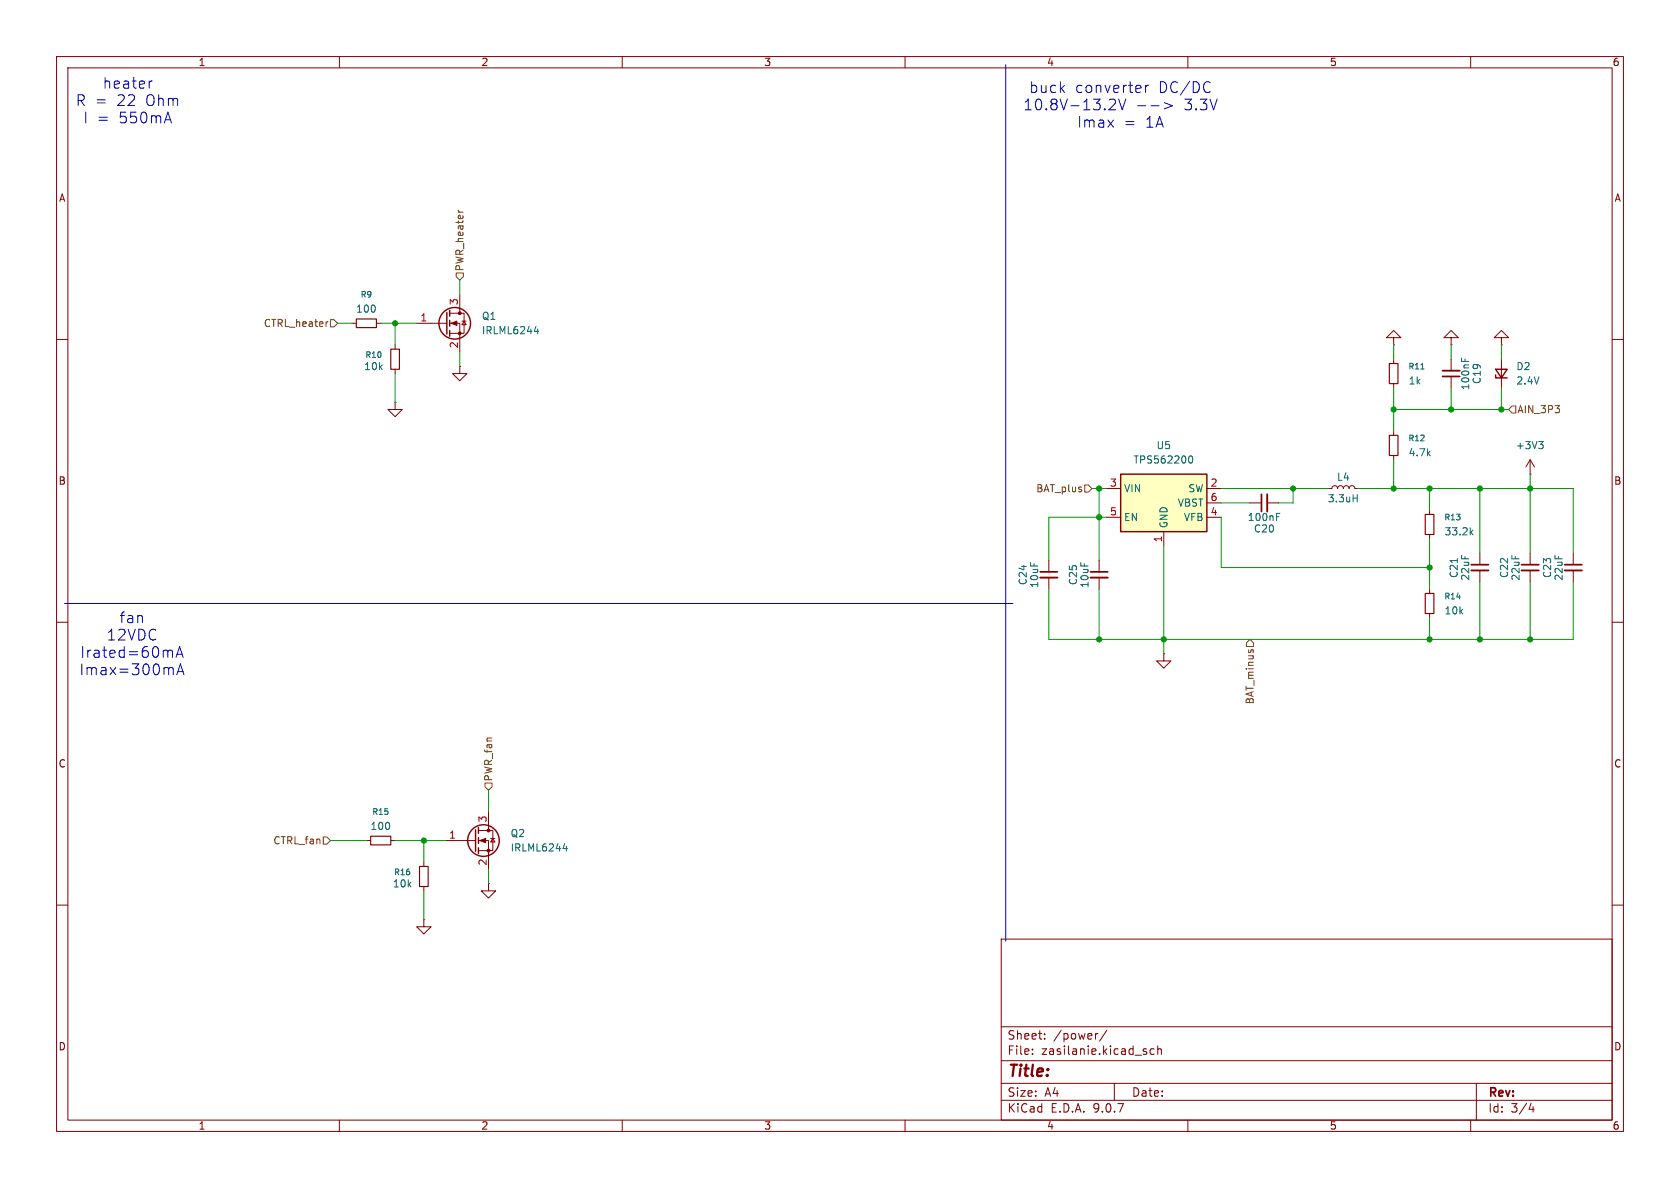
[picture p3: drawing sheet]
<svg xmlns="http://www.w3.org/2000/svg" width="297mm" height="210mm" viewBox="0 0 297 210" stroke-linecap="round" stroke-linejoin="round" font-family="sans-serif">
<g fill="none" stroke="#840000" stroke-width=".18">
<path d="M10 10h277v190h-277zM12 12h273v186h-273zM60 10v2M110 10v2M160 10v2M210 10v2M260 10v2M62.2 57.2h.8M66.5 57.2h.8M246.4 59.7h1.2l-1.2-1.3-1.3 1.3h1.3v1.3M10 60h2M246.4 61h.1"/>
<path d="M246.4 76.2v.8M265.4 63.5v5.1M285 60h2M234.9 86.4h.6l.1-.4 .4-.1 .3 .1 .2 .4 .1-.4 .4-.1 .3 .1 .2 .4 .1-.4 .4-.1 .4 .1 .1 .4 .2-.4 .3-.1 .4 .1 .1 .4h.5M246.4 80.5v.8M252.7 90.2v.7M252.7 94.5v.8M261.6 97.8v2M270.5 97.8v2M278.1 97.8v2M10 110h2M252.7 104.1v.8"/>
<path d="M252.7 108.5v.7M261.6 100.8v2.1M270.5 100.8v2.1M278.1 100.8v2.1M285 110h2M64.8 148.6h.7M69.1 148.6h.7M74.9 152.4v.8M74.9 156.7v.8M86.4 156.2v1.3h1.2l-1.2 1.3-1.3-1.3h1.3M86.4 156.2h.1M10 160h2"/>
<path d="M177 166h108v32h-108zM285 160h2M60 198v2M110 198v2M160 198v2M177 194.5h108M177 191.5h108M177 187.5h108M177 181.5h108M182.5 186.3v.1M182.5 185.5v.1M184.7 183.6v.1"/>
<path d="M184.7 182.8v.1M194.1 182.7l-.3 .1M195.7 182.1l-1.3 2M197 191.5v3M202.7 186v.3M204 185.5l-.4-.1-.3 .3v.4l.2 .2h.5M204.7 185.5l.2-.1 .3 .1 .1 .9M204.7 184.9v1.5M210 198v2M260 198v2M261 191.5v6.5M270.7 195l-.4 1.1h.9"/>
<path d="M271 195.6v1"/>
</g>
<path d="M264.4 66.3v.5h2M264.4 65.3h2l-1 1.5z" fill="none" stroke="#840000" stroke-width=".25"/>
<path d="M63 56.4h3.5v1.5h-3.5zM245.6 77h1.5v3.5h-1.5zM252 90.9h1.5v3.6h-1.5zM252 104.9h1.5v3.6h-1.5zM65.5 147.8h3.6v1.6h-3.6zM74.2 153.2h1.5v3.5h-1.5z" fill="none" stroke="#840000" stroke-width=".2"/>
<path d="M260.1 99.8h3M269 99.8h3M276.6 99.8h3.1" fill="none" stroke="#840000" stroke-width=".3"/>
<path d="M260.1 100.8h3M269 100.8h3M276.6 100.8h3.1" fill="none" stroke="#840000" stroke-width=".33"/>
<path d="M239.2 88.1h.7M239.9 87.4v1.3M257.6 98.7v.8M260 94.1l.4 .5M260.4 93.7l-.5 .5" fill="none" stroke="#006464" stroke-width=".18"/>
<path d="M198.1 83.8h15.3v10.2h-15.3z" fill="#ffffc2"/>
<g fill="none" stroke="#840000" stroke-width=".25">
<path d="M79 55.2v3.9M79.5 54.9v1M79.5 56.6v1.1M79.5 58.4v1M198.1 83.8h15.3v10.2h-15.3zM84.1 146.7v3.8M84.6 146.3v1M84.6 148.1v1M84.6 149.9v1"/>
<circle cx="80.4" cy="57.1" r="2.79"/>
<circle cx="85.5" cy="148.6" r="2.79"/>
</g>
<g fill="none" stroke="#840000" stroke-width=".18">
<path d="M73.7 57.2h5.3M79.5 55.4h2.5v3.5h-2.5M79.5 57.2h1.8v5M81.3 52.1v3.3M81.7 56.8h.7M82 56.8l.4 .6h-.7zM256.5 59.7h1.3l-1.3-1.3-1.2 1.3h1.2v1.3M265.4 59.7h1.3l-1.3-1.3-1.2 1.3h1.2v1.3M69.8 71.1v1.3h1.3l-1.3 1.3-1.2-1.3h1.2M69.8 71.1h.1M69.8 61v.7M69.8 65.3v.7"/>
<path d="M81.3 64.8v1.2h1.2l-1.2 1.3-1.3-1.3h1.3M81.3 64.8h.1M246.4 63.5v.8M246.4 67.8v.8M256.5 61h.1M256.5 63.5v2M256.5 66.5v2.1M265.4 61h.1M185.4 99.1v2M194.3 99.1v2M195.6 86.4h2.5M195.6 91.4h2.5"/>
<path d="M205.7 94v2.5M213.4 86.4h2.5M213.4 91.4h2.5M213.4 88.9h2.5M221 88.9h2M224 88.9h2.1M270.5 83.8h.1M270.5 81.3l-.8 1.3M270.5 81.3l.8 1.3M270.5 81.3v2.5M185.4 102.1v2M194.3 102.1v2"/>
<path d="M205.7 115.6v1.2h1.3l-1.3 1.3-1.2-1.3h1.2M205.7 115.6h.1M78.7 148.6h5.4M84.6 146.8h2.5v3.6h-2.5M84.6 148.6h1.8v5.1M86.4 143.5v3.3M86.7 148.2h.8M87.1 148.2l.4 .6h-.8zM74.9 162.6v1.2h1.3l-1.3 1.3-1.2-1.3h1.2M74.9 162.6h.1"/>
</g>
<path d="M94.5 58.6h.7M95.1 58.2v.8M251.2 65.2h.6M258.4 63.3v.6M259 63.5v.4M272 78h.8l-.4 .5M272.6 78.5l.2 .3v.3l-.2 .2M210.1 81.1l.1-.4 .2-.1a.68 .68 0 0 1 .5 .6 .68 .68 0 0 1-.5 .7l-.2-.2-.1-.3M225.7 91.4h.4M225.7 90.7h.6M99.5 150h.8M100.1 149.6v.8" fill="none" stroke="#006464" stroke-width=".18"/>
<path d="M69.1 61.7h1.5v3.6h-1.5zM245.6 64.3h1.5v3.5h-1.5z" fill="none" stroke="#840000" stroke-width=".2"/>
<g fill="#840000" stroke="#840000" stroke-width=".18">
<path d="M79.8 57.2l1-.4v.7z"/>
<path d="M84.8 148.6l1.1-.4v.8z"/>
<circle cx="81.3" cy="55.4" r=".25"/>
<circle cx="81.3" cy="58.9" r=".25"/>
<circle cx="86.4" cy="146.8" r=".25"/>
<circle cx="86.4" cy="150.4" r=".25"/>
</g>
<path d="M255 66.5h3.1M223 87.4v3M183.9 101.1h3M192.8 101.1h3" fill="none" stroke="#840000" stroke-width=".3"/>
<path d="M255 65.5h3.1M224 87.4v3M183.9 102.1h3M192.8 102.1h3" fill="none" stroke="#840000" stroke-width=".33"/>
<path d="M81 37.1l.1 .3M58 56.9h-.2M58.4 56.5h.7l.6 .7-.6 .6h-.7zM80.6 48.3h1.3v.6l-.6 .6-.7-.6zM267.3 71.8h.7v1.2h-.7l-.6-.6zM191.8 85.7h.6l.6 .7-.6 .6h-.6zM220.8 114.9l-.1 .1M221 113l.6 .7v.6h-1.3v-.6zM221.1 115l.2-.2 .3 .2M85.7 138.4h1.3v.7l-.6 .6-.7-.6zM57.1 148h.7l.6 .6-.6 .6h-.7z" fill="none" stroke="#725600" stroke-width=".18"/>
<g fill="none" stroke="#0000c2" stroke-width=".18">
<path d="M26.9 14.3l-.4 .2M29.7 19.8l.6 1.9M177.8 11.4v155M197 17.6a.52 .52 0 0 1 .1 .7l-1.1 1.1h1.2M197.8 17.5l.6 1.9 .6-1.9M201.1 18.7h1.5M202.5 15.1v1.3M203.1 15.1l-.4 .1-.2 .2M203.5 18.7h1.4M205.8 18.1l1.5 .6-1.5 .5M11.4 106.7h167.7M30.2 114.9l.3 .3v1"/>
<path d="M30.5 118.1l.1 1.2M31.1 116.2l.7-1.9 .6 1.9M31.3 119.3l.6-1.9 .6 1.9M31.3 115.7h.9M31.4 118.7h.9"/>
</g>
<g fill="none" stroke="#009600" stroke-width=".18">
<path d="M59.7 57.2h2.5M67.3 57.2h6.4M69.8 57.2v3.8M81.3 49.5v2.6M69.8 66v5.1M81.3 62.2v2.6M246.4 72.4h20.3M246.4 61v2.5M246.4 68.6v7.6M256.5 61v2.5M256.5 68.6v3.8M265.4 61v2.5"/>
<path d="M265.4 68.6v3.8M193 86.4h2.6M194.3 86.4v12.7M195.6 91.4h-10.2v7.7M205.7 96.5v19.1M215.9 86.4h19M215.9 88.9h5.1M215.9 91.4v8.9h36.8M228.6 86.4v2.5h-2.5M240 86.4h38.1v11.4M246.4 81.3v5.1M252.7 86.4v3.8"/>
<path d="M252.7 95.3v8.8M261.6 86.4v11.4M270.5 83.8v14M194.3 104.1v8.9M252.7 109.2v3.8M261.6 102.9v10.1M270.5 102.9v10.1M278.1 102.9v10.1h-92.7v-8.9M86.4 139.7v3.8M58.4 148.6h6.4M69.8 148.6h8.9M74.9 148.6v3.8"/>
<path d="M74.9 157.5v5.1M86.4 153.7v2.5"/>
</g>
<g fill="#009600" stroke="#009600" stroke-width=".18">
<circle cx="69.8" cy="57.2" r=".46"/>
<circle cx="74.9" cy="148.6" r=".46"/>
<circle cx="252.7" cy="86.4" r=".46"/>
<circle cx="261.6" cy="86.4" r=".46"/>
<circle cx="265.4" cy="72.4" r=".46"/>
<circle cx="270.5" cy="86.4" r=".46"/>
<circle cx="261.6" cy="113" r=".46"/>
<circle cx="270.5" cy="113" r=".46"/>
<circle cx="246.4" cy="72.4" r=".46"/>
<circle cx="256.5" cy="72.4" r=".46"/>
<circle cx="252.7" cy="113" r=".46"/>
<circle cx="252.7" cy="100.3" r=".46"/>
<circle cx="246.4" cy="86.4" r=".46"/>
<circle cx="194.3" cy="113" r=".46"/>
<circle cx="205.7" cy="113" r=".46"/>
<circle cx="228.6" cy="86.4" r=".46"/>
<circle cx="194.3" cy="91.4" r=".46"/>
<circle cx="194.3" cy="86.4" r=".46"/>
</g>
<text font-size="2.8" fill="#840000" x="178" y="190.9">Title:</text>
<g font-size="2.7" fill="#0000c2">
<text x="18.1" y="15.9">heater</text>
<text x="181.9" y="16.7">buck</text>
<text x="190" y="16.7">converter</text>
<text x="204.8" y="16.7">DC/DC</text>
<text x="13.3" y="19">R =</text>
<text x="14.7" y="22">I =</text>
<text x="20.6" y="19">22</text>
<text x="21" y="22">550mA</text>
<text x="25.8" y="19">Ohm</text>
<text x="180.8" y="19.7">10.8V-13.2V</text>
<text x="190.4" y="22.8">Imax</text>
<text x="198.6" y="22.8">=</text>
<text x="202.5" y="22.8">1A</text>
<text x="209.3" y="19.7">3.3V</text>
<text x="18.8" y="113.4">12VDC</text>
<text x="21.1" y="110.4">fan</text>
<text x="14" y="119.6">Imax=300mA</text>
<text x="14.1" y="116.5">Irated=60mA</text>
</g>
<g font-size="2.1" fill="#840000">
<text x="178" y="184">Sheet:</text>
<text x="186.2" y="184">/power/</text>
<text x="178" y="186.7">File:</text>
<text x="184.1" y="186.7">zasilanie.kicad_sch</text>
<text x="178" y="196.9">KiCad</text>
<text x="178" y="194.1">Size:</text>
<text x="184.7" y="194.1">A4</text>
<text x="185.7" y="196.9">E.D.A.</text>
<text x="193.3" y="196.9">9.0.7</text>
<text x="200" y="194.1">Date:</text>
<text x="263" y="194.3">Rev:</text>
<text x="263" y="196.9">Id:</text>
<text x="267.1" y="196.9">3/4</text>
</g>
<g font-size="1.8" fill="#840000">
<text x="35" y="11.9">1</text>
<text x="85" y="11.9">2</text>
<text x="135" y="11.9">3</text>
<text x="185" y="11.9">4</text>
<text x="235" y="11.9">5</text>
<text x="285" y="11.9">6</text>
<text x="10.3" y="35.9">A</text>
<text x="285.3" y="35.9">A</text>
<text x="10.3" y="85.9">B</text>
<text x="285.3" y="85.9">B</text>
<text x="10.3" y="135.9">C</text>
<text x="285.3" y="135.9">C</text>
<text x="10.3" y="185.9">D</text>
<text x="285.3" y="185.9">D</text>
<text x="35" y="199.9">1</text>
<text x="85" y="199.9">2</text>
<text x="135" y="199.9">3</text>
<text x="185" y="199.9">4</text>
<text x="235" y="199.9">5</text>
<text x="285" y="199.9">6</text>
</g>
<g font-size="1.8" fill="#725600">
<text x="82.1" y="48.1" transform="rotate(-90 82.1 48.1)">PWR_heater</text>
<text x="46.5" y="58">CTRL_heater</text>
<text x="268.2" y="73.3">AIN_3P3</text>
<text x="183.1" y="87.2">BAT_plus</text>
<text x="221.8" y="124.6" transform="rotate(-90 221.8 124.6)">BAT_minus</text>
<text x="87.2" y="138.2" transform="rotate(-90 87.2 138.2)">PWR_fan</text>
<text x="48.2" y="149.5">CTRL_fan</text>
</g>
<g font-size="1.8" fill="#006464">
<text x="62.9" y="55.5">100</text>
<text x="85.1" y="56.7">Q1</text>
<text x="85.1" y="59.3">IRLML6244</text>
<text x="64.3" y="65.6">10k</text>
<text x="268" y="65.6">D2</text>
<text x="248.9" y="68.2">1k</text>
<text x="259.9" y="69.1" transform="rotate(-90 259.9 69.1)">100nF</text>
<text x="262" y="68" transform="rotate(-90 262 68)">C19</text>
<text x="268" y="68.2">2.4V</text>
<text x="200.3" y="82.1">TPS562200</text>
<text x="204.4" y="79.6">U5</text>
<text x="248.9" y="80.9">4.7k</text>
<text x="267.9" y="79.6">+3V3</text>
<text x="198.6" y="87.2">VIN</text>
<text x="208.1" y="89.8">VBST</text>
<text x="210" y="87.2">SW</text>
<text x="234.6" y="89">3.3uH</text>
<text x="236.3" y="85.2">L4</text>
<text x="198.6" y="92.3">EN</text>
<text x="206.6" y="93.5" transform="rotate(-90 206.6 93.5)">GND</text>
<text x="209.2" y="92.3">VFB</text>
<text x="220.5" y="92.3">100nF</text>
<text x="221.6" y="94.3">C20</text>
<text x="255.3" y="94.8">33.2k</text>
<text x="181.7" y="103.5" transform="rotate(-90 181.7 103.5)">C24</text>
<text x="183.7" y="104" transform="rotate(-90 183.7 104)">10uF</text>
<text x="190.6" y="103.5" transform="rotate(-90 190.6 103.5)">C25</text>
<text x="192.6" y="104" transform="rotate(-90 192.6 104)">10uF</text>
<text x="257.9" y="102.3" transform="rotate(-90 257.9 102.3)">C21</text>
<text x="259.9" y="102.8" transform="rotate(-90 259.9 102.8)">22uF</text>
<text x="266.8" y="102.3" transform="rotate(-90 266.8 102.3)">C22</text>
<text x="268.8" y="102.8" transform="rotate(-90 268.8 102.8)">22uF</text>
<text x="274.4" y="102.3" transform="rotate(-90 274.4 102.3)">C23</text>
<text x="276.5" y="102.8" transform="rotate(-90 276.5 102.8)">22uF</text>
<text x="255.3" y="108.8">10k</text>
<text x="65.4" y="146.9">100</text>
<text x="90.2" y="148.2">Q2</text>
<text x="90.2" y="150.7">IRLML6244</text>
<text x="69.4" y="157.1">10k</text>
</g>
<g font-size="1.8" fill="#a90000">
<text x="74.2" y="56.9">1</text>
<text x="81" y="54" transform="rotate(-90 81 54)">3</text>
<text x="81" y="61.7" transform="rotate(-90 81 61.7)">2</text>
<text x="196.1" y="86.1">3</text>
<text x="213.9" y="86.1">2</text>
<text x="213.9" y="88.6">6</text>
<text x="196.1" y="91.2">5</text>
<text x="205.5" y="96" transform="rotate(-90 205.5 96)">1</text>
<text x="213.9" y="91.2">4</text>
<text x="79.3" y="148.3">1</text>
<text x="86.1" y="145.5" transform="rotate(-90 86.1 145.5)">3</text>
<text x="86.1" y="153.1" transform="rotate(-90 86.1 153.1)">2</text>
</g>
<g font-size="1.4" fill="#006464">
<text x="63.7" y="52.8">R9</text>
<text x="64.5" y="63.5">R10</text>
<text x="248.9" y="65.5">R11</text>
<text x="248.9" y="78.2">R12</text>
<text x="255.2" y="92.2">R13</text>
<text x="255.2" y="106.1">R14</text>
<text x="65.7" y="144.2">R15</text>
<text x="69.6" y="154.9">R16</text>
</g>
</svg>
